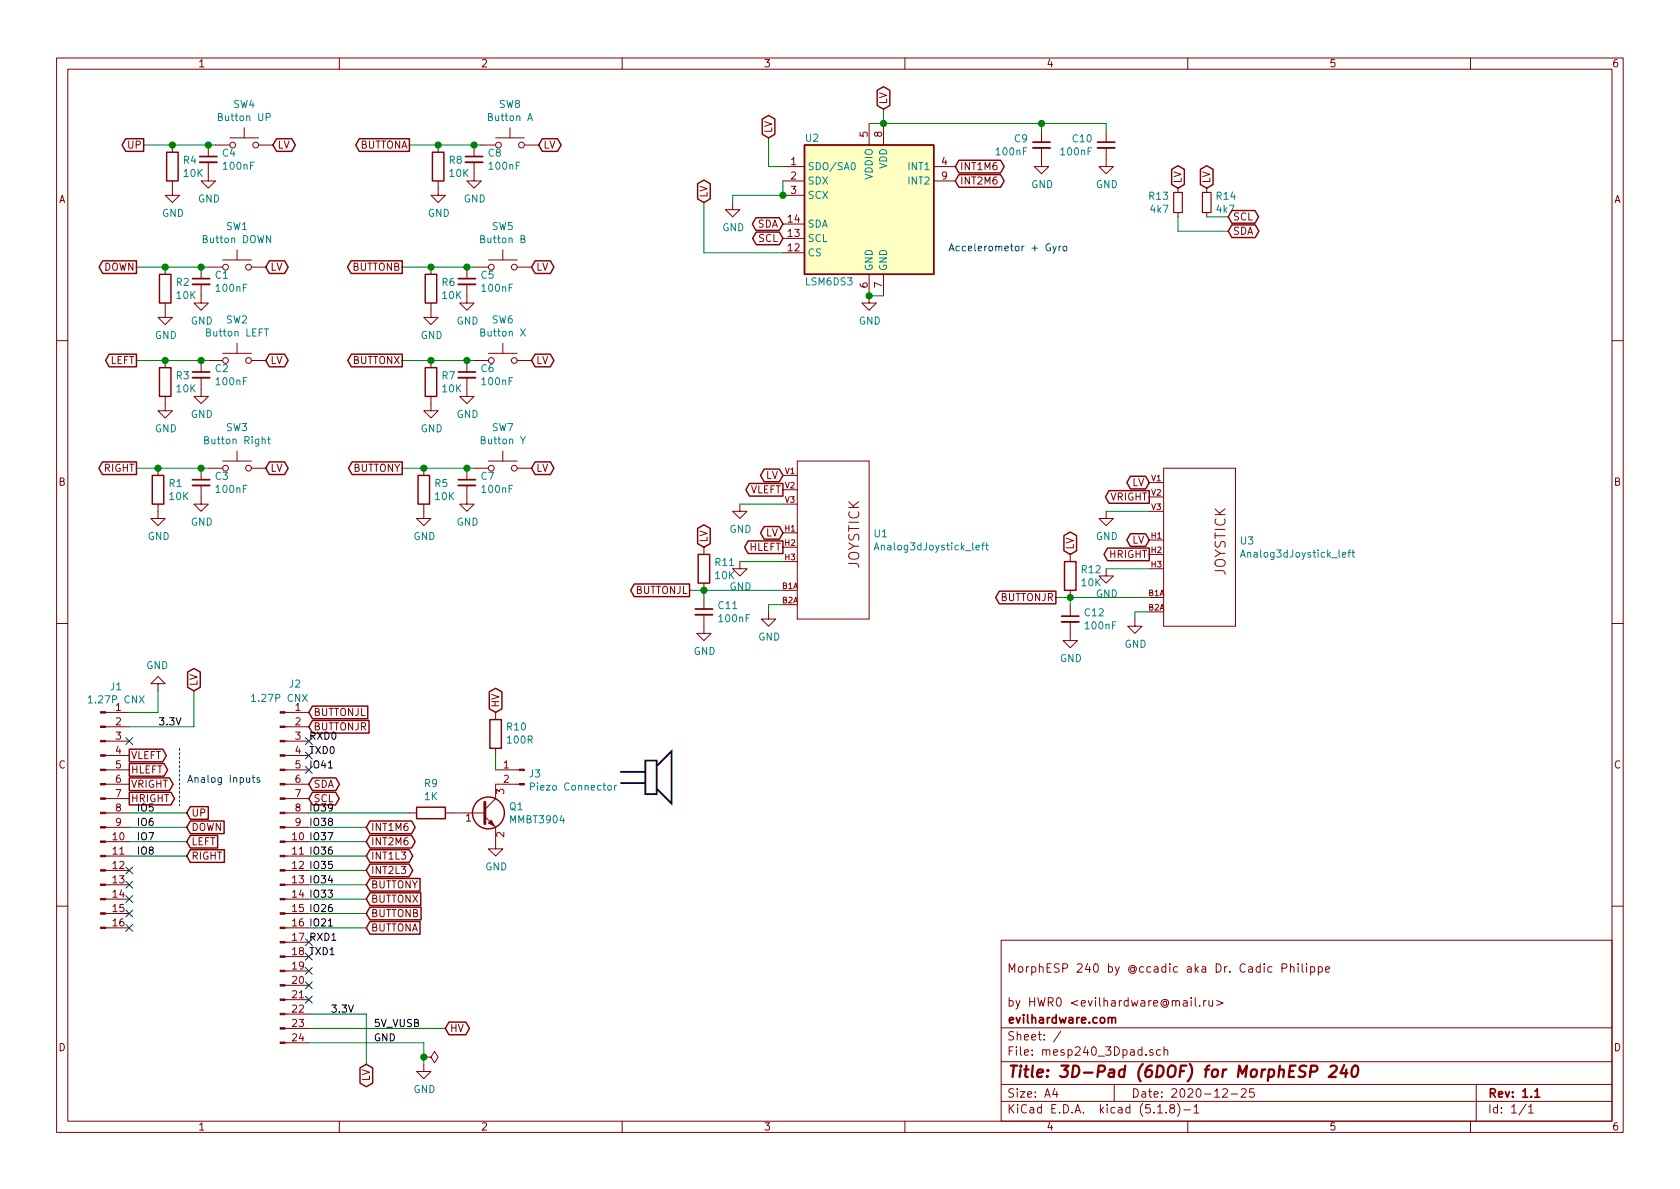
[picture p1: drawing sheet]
EESchema Schematic File Version 4
EELAYER 30 0
EELAYER END
$Descr A4 11693 8268
encoding utf-8
Sheet 1 1
Title "3D-Pad (6DOF) for MorphESP 240"
Date "2020-12-25"
Rev "1.1"
Comp "evilhardware.com"
Comment1 "by HWR0 <evilhardware@mail.ru>"
Comment2 ""
Comment3 "MorphESP 240 by @ccadic aka Dr. Cadic Philippe"
Comment4 ""
$EndDescr
$Comp
L Connector:Conn_01x16_Male J1
U 1 1
P 700 5650
F 0 "J1" H 808 6531 50  0000 C CNN
F 1 "1.27P CNX" H 808 6440 50  0000 C CNN
F 2 "Connector_PinSocket_1.27mm:PinSocket_1x16_P1.27mm_Vertical" H 700 5650 50  0001 C CNN
F 3 "~" H 700 5650 50  0001 C CNN
F 4 "" H 700 5650 50  0001 C CNN "LCSC"
	1    700  5650
	1    0    0    -1  
$EndComp
$Comp
L Connector:Conn_01x24_Male J2
U 1 1
P 1950 6050
F 0 "J2" H 2100 7350 50  0000 R CNN
F 1 "1.27P CNX" H 2150 7250 50  0000 R CNN
F 2 "Connector_PinSocket_1.27mm:PinSocket_1x24_P1.27mm_Vertical" H 1950 6050 50  0001 C CNN
F 3 "~" H 1950 6050 50  0001 C CNN
F 4 "" H 1950 6050 50  0001 C CNN "LCSC"
	1    1950 6050
	1    0    0    -1  
$EndComp
Wire Wire Line
	900  4950 1100 4950
Wire Wire Line
	900  5050 1350 5050
Wire Wire Line
	1100 4950 1100 4800
Wire Wire Line
	1350 5050 1350 4800
$Comp
L power:GND #PWR01
U 1 1
P 1100 4800
F 0 "#PWR01" H 1100 4550 50  0001 C CNN
F 1 "GND" H 1105 4627 50  0000 C CNN
F 2 "" H 1100 4800 50  0001 C CNN
F 3 "" H 1100 4800 50  0001 C CNN
	1    1100 4800
	-1   0    0    1   
$EndComp
Text GLabel 1350 4800 1    50   BiDi ~ 0
LV
Wire Wire Line
	2950 7250 2950 7350
Wire Wire Line
	2950 7250 2150 7250
Wire Wire Line
	2550 7050 2550 7400
Wire Wire Line
	2550 7050 2150 7050
Text GLabel 2550 7400 3    50   BiDi ~ 0
LV
$Comp
L power:GND #PWR010
U 1 1
P 2950 7400
F 0 "#PWR010" H 2950 7150 50  0001 C CNN
F 1 "GND" H 2955 7227 50  0000 C CNN
F 2 "" H 2950 7400 50  0001 C CNN
F 3 "" H 2950 7400 50  0001 C CNN
	1    2950 7400
	1    0    0    -1  
$EndComp
Wire Wire Line
	2800 2500 3000 2500
Wire Wire Line
	2800 3250 2950 3250
$Comp
L Switch:SW_Push SW6
U 1 1
P 3500 2500
F 0 "SW6" H 3500 2785 50  0000 C CNN
F 1 "Button X" H 3500 2694 50  0000 C CNN
F 2 "Button_Switch_THT:SW_PUSH-12mm" H 3500 2700 50  0001 C CNN
F 3 "~" H 3500 2700 50  0001 C CNN
F 4 "C620359" H 3500 2500 50  0001 C CNN "LCSC"
	1    3500 2500
	1    0    0    -1  
$EndComp
$Comp
L Switch:SW_Push SW7
U 1 1
P 3500 3250
F 0 "SW7" H 3500 3535 50  0000 C CNN
F 1 "Button Y" H 3500 3444 50  0000 C CNN
F 2 "Button_Switch_THT:SW_PUSH-12mm" H 3500 3450 50  0001 C CNN
F 3 "~" H 3500 3450 50  0001 C CNN
F 4 "C620359" H 3500 3250 50  0001 C CNN "LCSC"
	1    3500 3250
	1    0    0    -1  
$EndComp
Text GLabel 2800 2500 0    50   Output ~ 0
BUTTONX
Text GLabel 2800 3250 0    50   Output ~ 0
BUTTONY
$Comp
L Device:C_Small C6
U 1 1
P 3250 2600
F 0 "C6" H 3342 2646 50  0000 L CNN
F 1 "100nF" H 3342 2555 50  0000 L CNN
F 2 "Capacitor_SMD:C_0805_2012Metric_Pad1.18x1.45mm_HandSolder" H 3250 2600 50  0001 C CNN
F 3 "~" H 3250 2600 50  0001 C CNN
F 4 "C49678" H 3250 2600 50  0001 C CNN "LCSC"
	1    3250 2600
	1    0    0    -1  
$EndComp
Connection ~ 3250 2500
Wire Wire Line
	3250 2500 3300 2500
$Comp
L Device:C_Small C7
U 1 1
P 3250 3350
F 0 "C7" H 3342 3396 50  0000 L CNN
F 1 "100nF" H 3342 3305 50  0000 L CNN
F 2 "Capacitor_SMD:C_0805_2012Metric_Pad1.18x1.45mm_HandSolder" H 3250 3350 50  0001 C CNN
F 3 "~" H 3250 3350 50  0001 C CNN
F 4 "C49678" H 3250 3350 50  0001 C CNN "LCSC"
	1    3250 3350
	1    0    0    -1  
$EndComp
Connection ~ 3250 3250
Wire Wire Line
	3250 3250 3300 3250
$Comp
L power:GND #PWR016
U 1 1
P 3250 2700
F 0 "#PWR016" H 3250 2450 50  0001 C CNN
F 1 "GND" H 3255 2527 50  0000 C CNN
F 2 "" H 3250 2700 50  0001 C CNN
F 3 "" H 3250 2700 50  0001 C CNN
	1    3250 2700
	1    0    0    -1  
$EndComp
$Comp
L power:GND #PWR017
U 1 1
P 3250 3450
F 0 "#PWR017" H 3250 3200 50  0001 C CNN
F 1 "GND" H 3255 3277 50  0000 C CNN
F 2 "" H 3250 3450 50  0001 C CNN
F 3 "" H 3250 3450 50  0001 C CNN
	1    3250 3450
	1    0    0    -1  
$EndComp
$Comp
L Device:R R7
U 1 1
P 3000 2650
F 0 "R7" H 3070 2696 50  0000 L CNN
F 1 "10K" H 3070 2605 50  0000 L CNN
F 2 "Resistor_SMD:R_0805_2012Metric_Pad1.20x1.40mm_HandSolder" V 2930 2650 50  0001 C CNN
F 3 "~" H 3000 2650 50  0001 C CNN
F 4 "C17414" H 3000 2650 50  0001 C CNN "LCSC"
	1    3000 2650
	1    0    0    -1  
$EndComp
$Comp
L Device:R R5
U 1 1
P 2950 3400
F 0 "R5" H 3020 3446 50  0000 L CNN
F 1 "10K" H 3020 3355 50  0000 L CNN
F 2 "Resistor_SMD:R_0805_2012Metric_Pad1.20x1.40mm_HandSolder" V 2880 3400 50  0001 C CNN
F 3 "~" H 2950 3400 50  0001 C CNN
F 4 "C17414" H 2950 3400 50  0001 C CNN "LCSC"
	1    2950 3400
	1    0    0    -1  
$EndComp
Text GLabel 3700 2500 2    50   BiDi ~ 0
LV
Text GLabel 3700 3250 2    50   BiDi ~ 0
LV
$Comp
L power:GND #PWR011
U 1 1
P 2950 3550
F 0 "#PWR011" H 2950 3300 50  0001 C CNN
F 1 "GND" H 2955 3377 50  0000 C CNN
F 2 "" H 2950 3550 50  0001 C CNN
F 3 "" H 2950 3550 50  0001 C CNN
	1    2950 3550
	1    0    0    -1  
$EndComp
$Comp
L power:GND #PWR013
U 1 1
P 3000 2800
F 0 "#PWR013" H 3000 2550 50  0001 C CNN
F 1 "GND" H 3005 2627 50  0000 C CNN
F 2 "" H 3000 2800 50  0001 C CNN
F 3 "" H 3000 2800 50  0001 C CNN
	1    3000 2800
	1    0    0    -1  
$EndComp
Text Label 2150 5150 0    50   ~ 0
RXD0
Text Label 2150 5250 0    50   ~ 0
TXD0
Text Label 2150 5350 0    50   ~ 0
IO41
Text Label 2150 5650 0    50   ~ 0
IO39
Text Label 2150 5750 0    50   ~ 0
IO38
Text Label 2150 5850 0    50   ~ 0
IO37
Text Label 2150 5950 0    50   ~ 0
IO36
Text Label 2150 6050 0    50   ~ 0
IO35
Text Label 2150 6150 0    50   ~ 0
IO34
Text Label 2150 6250 0    50   ~ 0
IO33
Text Label 2150 6350 0    50   ~ 0
IO26
Text Label 2150 6450 0    50   ~ 0
IO21
Text Label 2150 6550 0    50   ~ 0
RXD1
Text Label 2150 6650 0    50   ~ 0
TXD1
Text Label 2300 7050 0    50   ~ 0
3.3V
Text Label 2600 7250 0    50   ~ 0
GND
Text Label 1100 5050 0    50   ~ 0
3.3V
Connection ~ 3000 2500
Wire Wire Line
	3000 2500 3250 2500
Connection ~ 2950 3250
Wire Wire Line
	2950 3250 3250 3250
Wire Wire Line
	2800 1850 3000 1850
$Comp
L Switch:SW_Push SW5
U 1 1
P 3500 1850
F 0 "SW5" H 3500 2135 50  0000 C CNN
F 1 "Button B" H 3500 2044 50  0000 C CNN
F 2 "Button_Switch_THT:SW_PUSH-12mm" H 3500 2050 50  0001 C CNN
F 3 "~" H 3500 2050 50  0001 C CNN
F 4 "C620359" H 3500 1850 50  0001 C CNN "LCSC"
	1    3500 1850
	1    0    0    -1  
$EndComp
Text GLabel 2800 1850 0    50   Output ~ 0
BUTTONB
$Comp
L Device:C_Small C5
U 1 1
P 3250 1950
F 0 "C5" H 3342 1996 50  0000 L CNN
F 1 "100nF" H 3342 1905 50  0000 L CNN
F 2 "Capacitor_SMD:C_0805_2012Metric_Pad1.18x1.45mm_HandSolder" H 3250 1950 50  0001 C CNN
F 3 "~" H 3250 1950 50  0001 C CNN
F 4 "C49678" H 3250 1950 50  0001 C CNN "LCSC"
	1    3250 1950
	1    0    0    -1  
$EndComp
Connection ~ 3250 1850
Wire Wire Line
	3250 1850 3300 1850
$Comp
L power:GND #PWR015
U 1 1
P 3250 2050
F 0 "#PWR015" H 3250 1800 50  0001 C CNN
F 1 "GND" H 3255 1877 50  0000 C CNN
F 2 "" H 3250 2050 50  0001 C CNN
F 3 "" H 3250 2050 50  0001 C CNN
	1    3250 2050
	1    0    0    -1  
$EndComp
$Comp
L Device:R R6
U 1 1
P 3000 2000
F 0 "R6" H 3070 2046 50  0000 L CNN
F 1 "10K" H 3070 1955 50  0000 L CNN
F 2 "Resistor_SMD:R_0805_2012Metric_Pad1.20x1.40mm_HandSolder" V 2930 2000 50  0001 C CNN
F 3 "~" H 3000 2000 50  0001 C CNN
F 4 "C17414" H 3000 2000 50  0001 C CNN "LCSC"
	1    3000 2000
	1    0    0    -1  
$EndComp
Text GLabel 3700 1850 2    50   BiDi ~ 0
LV
$Comp
L power:GND #PWR012
U 1 1
P 3000 2150
F 0 "#PWR012" H 3000 1900 50  0001 C CNN
F 1 "GND" H 3005 1977 50  0000 C CNN
F 2 "" H 3000 2150 50  0001 C CNN
F 3 "" H 3000 2150 50  0001 C CNN
	1    3000 2150
	1    0    0    -1  
$EndComp
Connection ~ 3000 1850
Wire Wire Line
	3000 1850 3250 1850
Wire Wire Line
	2850 1000 3050 1000
$Comp
L Switch:SW_Push SW8
U 1 1
P 3550 1000
F 0 "SW8" H 3550 1285 50  0000 C CNN
F 1 "Button A" H 3550 1194 50  0000 C CNN
F 2 "Button_Switch_THT:SW_PUSH-12mm" H 3550 1200 50  0001 C CNN
F 3 "~" H 3550 1200 50  0001 C CNN
F 4 "C620359" H 3550 1000 50  0001 C CNN "LCSC"
	1    3550 1000
	1    0    0    -1  
$EndComp
Text GLabel 2850 1000 0    50   Output ~ 0
BUTTONA
$Comp
L Device:C_Small C8
U 1 1
P 3300 1100
F 0 "C8" H 3392 1146 50  0000 L CNN
F 1 "100nF" H 3392 1055 50  0000 L CNN
F 2 "Capacitor_SMD:C_0805_2012Metric_Pad1.18x1.45mm_HandSolder" H 3300 1100 50  0001 C CNN
F 3 "~" H 3300 1100 50  0001 C CNN
F 4 "C49678" H 3300 1100 50  0001 C CNN "LCSC"
	1    3300 1100
	1    0    0    -1  
$EndComp
Connection ~ 3300 1000
Wire Wire Line
	3300 1000 3350 1000
$Comp
L power:GND #PWR018
U 1 1
P 3300 1200
F 0 "#PWR018" H 3300 950 50  0001 C CNN
F 1 "GND" H 3305 1027 50  0000 C CNN
F 2 "" H 3300 1200 50  0001 C CNN
F 3 "" H 3300 1200 50  0001 C CNN
	1    3300 1200
	1    0    0    -1  
$EndComp
$Comp
L Device:R R8
U 1 1
P 3050 1150
F 0 "R8" H 3120 1196 50  0000 L CNN
F 1 "10K" H 3120 1105 50  0000 L CNN
F 2 "Resistor_SMD:R_0805_2012Metric_Pad1.20x1.40mm_HandSolder" V 2980 1150 50  0001 C CNN
F 3 "~" H 3050 1150 50  0001 C CNN
F 4 "C17414" H 3050 1150 50  0001 C CNN "LCSC"
	1    3050 1150
	1    0    0    -1  
$EndComp
Text GLabel 3750 1000 2    50   BiDi ~ 0
LV
$Comp
L power:GND #PWR014
U 1 1
P 3050 1300
F 0 "#PWR014" H 3050 1050 50  0001 C CNN
F 1 "GND" H 3055 1127 50  0000 C CNN
F 2 "" H 3050 1300 50  0001 C CNN
F 3 "" H 3050 1300 50  0001 C CNN
	1    3050 1300
	1    0    0    -1  
$EndComp
Connection ~ 3050 1000
Wire Wire Line
	3050 1000 3300 1000
Wire Wire Line
	950  2500 1150 2500
Wire Wire Line
	950  3250 1100 3250
$Comp
L Switch:SW_Push SW2
U 1 1
P 1650 2500
F 0 "SW2" H 1650 2785 50  0000 C CNN
F 1 "Button LEFT" H 1650 2694 50  0000 C CNN
F 2 "Button_Switch_THT:SW_PUSH-12mm" H 1650 2700 50  0001 C CNN
F 3 "~" H 1650 2700 50  0001 C CNN
F 4 "C620359" H 1650 2500 50  0001 C CNN "LCSC"
	1    1650 2500
	1    0    0    -1  
$EndComp
$Comp
L Switch:SW_Push SW3
U 1 1
P 1650 3250
F 0 "SW3" H 1650 3535 50  0000 C CNN
F 1 "Button Right" H 1650 3444 50  0000 C CNN
F 2 "Button_Switch_THT:SW_PUSH-12mm" H 1650 3450 50  0001 C CNN
F 3 "~" H 1650 3450 50  0001 C CNN
F 4 "C620359" H 1650 3250 50  0001 C CNN "LCSC"
	1    1650 3250
	1    0    0    -1  
$EndComp
Text GLabel 950  2500 0    50   Output ~ 0
LEFT
Text GLabel 950  3250 0    50   Output ~ 0
RIGHT
$Comp
L Device:C_Small C2
U 1 1
P 1400 2600
F 0 "C2" H 1492 2646 50  0000 L CNN
F 1 "100nF" H 1492 2555 50  0000 L CNN
F 2 "Capacitor_SMD:C_0805_2012Metric_Pad1.18x1.45mm_HandSolder" H 1400 2600 50  0001 C CNN
F 3 "~" H 1400 2600 50  0001 C CNN
F 4 "C49678" H 1400 2600 50  0001 C CNN "LCSC"
	1    1400 2600
	1    0    0    -1  
$EndComp
Connection ~ 1400 2500
Wire Wire Line
	1400 2500 1450 2500
$Comp
L Device:C_Small C3
U 1 1
P 1400 3350
F 0 "C3" H 1492 3396 50  0000 L CNN
F 1 "100nF" H 1492 3305 50  0000 L CNN
F 2 "Capacitor_SMD:C_0805_2012Metric_Pad1.18x1.45mm_HandSolder" H 1400 3350 50  0001 C CNN
F 3 "~" H 1400 3350 50  0001 C CNN
F 4 "C49678" H 1400 3350 50  0001 C CNN "LCSC"
	1    1400 3350
	1    0    0    -1  
$EndComp
Connection ~ 1400 3250
Wire Wire Line
	1400 3250 1450 3250
$Comp
L power:GND #PWR07
U 1 1
P 1400 2700
F 0 "#PWR07" H 1400 2450 50  0001 C CNN
F 1 "GND" H 1405 2527 50  0000 C CNN
F 2 "" H 1400 2700 50  0001 C CNN
F 3 "" H 1400 2700 50  0001 C CNN
	1    1400 2700
	1    0    0    -1  
$EndComp
$Comp
L power:GND #PWR08
U 1 1
P 1400 3450
F 0 "#PWR08" H 1400 3200 50  0001 C CNN
F 1 "GND" H 1405 3277 50  0000 C CNN
F 2 "" H 1400 3450 50  0001 C CNN
F 3 "" H 1400 3450 50  0001 C CNN
	1    1400 3450
	1    0    0    -1  
$EndComp
$Comp
L Device:R R3
U 1 1
P 1150 2650
F 0 "R3" H 1220 2696 50  0000 L CNN
F 1 "10K" H 1220 2605 50  0000 L CNN
F 2 "Resistor_SMD:R_0805_2012Metric_Pad1.20x1.40mm_HandSolder" V 1080 2650 50  0001 C CNN
F 3 "~" H 1150 2650 50  0001 C CNN
F 4 "C17414" H 1150 2650 50  0001 C CNN "LCSC"
	1    1150 2650
	1    0    0    -1  
$EndComp
$Comp
L Device:R R1
U 1 1
P 1100 3400
F 0 "R1" H 1170 3446 50  0000 L CNN
F 1 "10K" H 1170 3355 50  0000 L CNN
F 2 "Resistor_SMD:R_0805_2012Metric_Pad1.20x1.40mm_HandSolder" V 1030 3400 50  0001 C CNN
F 3 "~" H 1100 3400 50  0001 C CNN
F 4 "C17414" H 1100 3400 50  0001 C CNN "LCSC"
	1    1100 3400
	1    0    0    -1  
$EndComp
Text GLabel 1850 2500 2    50   BiDi ~ 0
LV
Text GLabel 1850 3250 2    50   BiDi ~ 0
LV
$Comp
L power:GND #PWR02
U 1 1
P 1100 3550
F 0 "#PWR02" H 1100 3300 50  0001 C CNN
F 1 "GND" H 1105 3377 50  0000 C CNN
F 2 "" H 1100 3550 50  0001 C CNN
F 3 "" H 1100 3550 50  0001 C CNN
	1    1100 3550
	1    0    0    -1  
$EndComp
$Comp
L power:GND #PWR04
U 1 1
P 1150 2800
F 0 "#PWR04" H 1150 2550 50  0001 C CNN
F 1 "GND" H 1155 2627 50  0000 C CNN
F 2 "" H 1150 2800 50  0001 C CNN
F 3 "" H 1150 2800 50  0001 C CNN
	1    1150 2800
	1    0    0    -1  
$EndComp
Connection ~ 1150 2500
Wire Wire Line
	1150 2500 1400 2500
Connection ~ 1100 3250
Wire Wire Line
	1100 3250 1400 3250
Wire Wire Line
	950  1850 1150 1850
$Comp
L Switch:SW_Push SW1
U 1 1
P 1650 1850
F 0 "SW1" H 1650 2135 50  0000 C CNN
F 1 "Button DOWN" H 1650 2044 50  0000 C CNN
F 2 "Button_Switch_THT:SW_PUSH-12mm" H 1650 2050 50  0001 C CNN
F 3 "~" H 1650 2050 50  0001 C CNN
F 4 "C620359" H 1650 1850 50  0001 C CNN "LCSC"
	1    1650 1850
	1    0    0    -1  
$EndComp
Text GLabel 950  1850 0    50   Output ~ 0
DOWN
$Comp
L Device:C_Small C1
U 1 1
P 1400 1950
F 0 "C1" H 1492 1996 50  0000 L CNN
F 1 "100nF" H 1492 1905 50  0000 L CNN
F 2 "Capacitor_SMD:C_0805_2012Metric_Pad1.18x1.45mm_HandSolder" H 1400 1950 50  0001 C CNN
F 3 "~" H 1400 1950 50  0001 C CNN
F 4 "C49678" H 1400 1950 50  0001 C CNN "LCSC"
	1    1400 1950
	1    0    0    -1  
$EndComp
Connection ~ 1400 1850
Wire Wire Line
	1400 1850 1450 1850
$Comp
L power:GND #PWR06
U 1 1
P 1400 2050
F 0 "#PWR06" H 1400 1800 50  0001 C CNN
F 1 "GND" H 1405 1877 50  0000 C CNN
F 2 "" H 1400 2050 50  0001 C CNN
F 3 "" H 1400 2050 50  0001 C CNN
	1    1400 2050
	1    0    0    -1  
$EndComp
$Comp
L Device:R R2
U 1 1
P 1150 2000
F 0 "R2" H 1220 2046 50  0000 L CNN
F 1 "10K" H 1220 1955 50  0000 L CNN
F 2 "Resistor_SMD:R_0805_2012Metric_Pad1.20x1.40mm_HandSolder" V 1080 2000 50  0001 C CNN
F 3 "~" H 1150 2000 50  0001 C CNN
F 4 "C17414" H 1150 2000 50  0001 C CNN "LCSC"
	1    1150 2000
	1    0    0    -1  
$EndComp
Text GLabel 1850 1850 2    50   BiDi ~ 0
LV
$Comp
L power:GND #PWR03
U 1 1
P 1150 2150
F 0 "#PWR03" H 1150 1900 50  0001 C CNN
F 1 "GND" H 1155 1977 50  0000 C CNN
F 2 "" H 1150 2150 50  0001 C CNN
F 3 "" H 1150 2150 50  0001 C CNN
	1    1150 2150
	1    0    0    -1  
$EndComp
Connection ~ 1150 1850
Wire Wire Line
	1150 1850 1400 1850
Wire Wire Line
	1000 1000 1200 1000
$Comp
L Switch:SW_Push SW4
U 1 1
P 1700 1000
F 0 "SW4" H 1700 1285 50  0000 C CNN
F 1 "Button UP" H 1700 1194 50  0000 C CNN
F 2 "Button_Switch_THT:SW_PUSH-12mm" H 1700 1200 50  0001 C CNN
F 3 "~" H 1700 1200 50  0001 C CNN
F 4 "C620359" H 1700 1000 50  0001 C CNN "LCSC"
	1    1700 1000
	1    0    0    -1  
$EndComp
Text GLabel 1000 1000 0    50   Output ~ 0
UP
$Comp
L Device:C_Small C4
U 1 1
P 1450 1100
F 0 "C4" H 1542 1146 50  0000 L CNN
F 1 "100nF" H 1542 1055 50  0000 L CNN
F 2 "Capacitor_SMD:C_0805_2012Metric_Pad1.18x1.45mm_HandSolder" H 1450 1100 50  0001 C CNN
F 3 "~" H 1450 1100 50  0001 C CNN
F 4 "C49678" H 1450 1100 50  0001 C CNN "LCSC"
	1    1450 1100
	1    0    0    -1  
$EndComp
Connection ~ 1450 1000
Wire Wire Line
	1450 1000 1500 1000
$Comp
L power:GND #PWR09
U 1 1
P 1450 1200
F 0 "#PWR09" H 1450 950 50  0001 C CNN
F 1 "GND" H 1455 1027 50  0000 C CNN
F 2 "" H 1450 1200 50  0001 C CNN
F 3 "" H 1450 1200 50  0001 C CNN
	1    1450 1200
	1    0    0    -1  
$EndComp
$Comp
L Device:R R4
U 1 1
P 1200 1150
F 0 "R4" H 1270 1196 50  0000 L CNN
F 1 "10K" H 1270 1105 50  0000 L CNN
F 2 "Resistor_SMD:R_0805_2012Metric_Pad1.20x1.40mm_HandSolder" V 1130 1150 50  0001 C CNN
F 3 "~" H 1200 1150 50  0001 C CNN
F 4 "C17414" H 1200 1150 50  0001 C CNN "LCSC"
	1    1200 1150
	1    0    0    -1  
$EndComp
Text GLabel 1900 1000 2    50   BiDi ~ 0
LV
$Comp
L power:GND #PWR05
U 1 1
P 1200 1300
F 0 "#PWR05" H 1200 1050 50  0001 C CNN
F 1 "GND" H 1205 1127 50  0000 C CNN
F 2 "" H 1200 1300 50  0001 C CNN
F 3 "" H 1200 1300 50  0001 C CNN
	1    1200 1300
	1    0    0    -1  
$EndComp
Connection ~ 1200 1000
Wire Wire Line
	1200 1000 1450 1000
Wire Wire Line
	2150 6450 2550 6450
Wire Wire Line
	2150 6350 2550 6350
Wire Wire Line
	2150 6250 2550 6250
Wire Wire Line
	2150 6150 2550 6150
Wire Wire Line
	2150 6050 2550 6050
Wire Wire Line
	2150 5950 2550 5950
Wire Wire Line
	2150 5850 2550 5850
Wire Wire Line
	2150 5750 2550 5750
Text GLabel 2550 6450 2    50   Input ~ 0
BUTTONA
Text GLabel 2550 6350 2    50   Input ~ 0
BUTTONB
Text GLabel 2550 6250 2    50   Input ~ 0
BUTTONX
Text GLabel 2550 6150 2    50   Input ~ 0
BUTTONY
Text GLabel 1300 5650 2    50   Input ~ 0
UP
Text GLabel 1300 5750 2    50   Input ~ 0
DOWN
Text GLabel 1300 5950 2    50   Input ~ 0
RIGHT
$Comp
L Transistor_BJT:MMBT3904 Q1
U 1 1
P 3350 5650
F 0 "Q1" H 3541 5696 50  0000 L CNN
F 1 "MMBT3904" H 3541 5605 50  0000 L CNN
F 2 "Package_TO_SOT_SMD:SOT-23" H 3550 5575 50  0001 L CIN
F 3 "https://www.onsemi.com/pub/Collateral/2N3903-D.PDF" H 3350 5650 50  0001 L CNN
F 4 "C20526" H 3350 5650 50  0001 C CNN "LCSC"
	1    3350 5650
	1    0    0    -1  
$EndComp
$Comp
L Device:R R9
U 1 1
P 3000 5650
F 0 "R9" V 2793 5650 50  0000 C CNN
F 1 "1K" V 2884 5650 50  0000 C CNN
F 2 "Resistor_SMD:R_0805_2012Metric_Pad1.20x1.40mm_HandSolder" V 2930 5650 50  0001 C CNN
F 3 "~" H 3000 5650 50  0001 C CNN
F 4 "C17513" H 3000 5650 50  0001 C CNN "LCSC"
	1    3000 5650
	0    1    1    0   
$EndComp
$Comp
L power:GND #PWR019
U 1 1
P 3450 5850
F 0 "#PWR019" H 3450 5600 50  0001 C CNN
F 1 "GND" H 3455 5677 50  0000 C CNN
F 2 "" H 3450 5850 50  0001 C CNN
F 3 "" H 3450 5850 50  0001 C CNN
	1    3450 5850
	1    0    0    -1  
$EndComp
$Comp
L Connector:Conn_01x02_Male J3
U 1 1
P 3650 5350
F 0 "J3" H 3622 5324 50  0000 R CNN
F 1 "Piezo Connector" H 3622 5233 50  0000 R CNN
F 2 "Connector_PinHeader_2.54mm:PinHeader_1x02_P2.54mm_Vertical" H 3650 5350 50  0001 C CNN
F 3 "~" H 3650 5350 50  0001 C CNN
	1    3650 5350
	-1   0    0    -1  
$EndComp
Wire Wire Line
	2150 7150 3100 7150
Text Label 2600 7150 0    50   ~ 0
5V_VUSB
Text GLabel 3100 7150 2    50   BiDi ~ 0
HV
Text GLabel 3450 4950 1    50   BiDi ~ 0
HV
Wire Wire Line
	3450 5350 3450 5250
$Comp
L Device:R R10
U 1 1
P 3450 5100
F 0 "R10" H 3380 5054 50  0000 R CNN
F 1 "100R" H 3380 5145 50  0000 R CNN
F 2 "Resistor_SMD:R_0805_2012Metric_Pad1.20x1.40mm_HandSolder" V 3380 5100 50  0001 C CNN
F 3 "~" H 3450 5100 50  0001 C CNN
F 4 "C17408" H 3450 5100 50  0001 C CNN "LCSC"
	1    3450 5100
	-1   0    0    1   
$EndComp
Wire Wire Line
	900  5950 1300 5950
Wire Wire Line
	900  5850 1300 5850
Wire Wire Line
	900  5750 1300 5750
Wire Wire Line
	900  5650 1300 5650
Text GLabel 1300 5850 2    50   Input ~ 0
LEFT
Text Label 950  5650 0    50   ~ 0
IO5
Text Label 950  5750 0    50   ~ 0
IO6
Text Label 950  5850 0    50   ~ 0
IO7
Text Label 950  5950 0    50   ~ 0
IO8
NoConn ~ 2150 5350
NoConn ~ 2150 5250
NoConn ~ 2150 5150
NoConn ~ 2150 6550
NoConn ~ 2150 6650
NoConn ~ 2150 6750
NoConn ~ 2150 6850
NoConn ~ 2150 6950
NoConn ~ 900  6450
NoConn ~ 900  6350
NoConn ~ 900  6250
NoConn ~ 900  6150
NoConn ~ 900  6050
$Comp
L power:PWR_FLAG #FLG0101
U 1 1
P 2950 7350
F 0 "#FLG0101" H 2950 7425 50  0001 C CNN
F 1 "PWR_FLAG" V 2950 7478 50  0001 L CNN
F 2 "" H 2950 7350 50  0001 C CNN
F 3 "~" H 2950 7350 50  0001 C CNN
	1    2950 7350
	0    1    1    0   
$EndComp
Connection ~ 2950 7350
Wire Wire Line
	2950 7350 2950 7400
Wire Wire Line
	2150 5650 2850 5650
$Comp
L Sensor_Motion:LSM6DS3 U2
U 1 1
P 6050 1450
F 0 "U2" H 5600 1950 50  0000 L CNN
F 1 "LSM6DS3" H 5600 950 50  0000 L CNN
F 2 "Package_LGA:LGA-14_3x2.5mm_P0.5mm_LayoutBorder3x4y" H 5650 750 50  0001 L CNN
F 3 "www.st.com/resource/en/datasheet/lsm6ds3.pdf" H 6150 800 50  0001 C CNN
F 4 "C95230" H 6050 1450 50  0001 C CNN "LCSC"
	1    6050 1450
	1    0    0    -1  
$EndComp
$Comp
L power:GND #PWR024
U 1 1
P 6050 2050
F 0 "#PWR024" H 6050 1800 50  0001 C CNN
F 1 "GND" H 6055 1877 50  0000 C CNN
F 2 "" H 6050 2050 50  0001 C CNN
F 3 "" H 6050 2050 50  0001 C CNN
	1    6050 2050
	1    0    0    -1  
$EndComp
Wire Wire Line
	6150 2050 6050 2050
Connection ~ 6050 2050
Wire Wire Line
	5450 1150 5350 1150
Wire Wire Line
	5350 1150 5350 950 
Text GLabel 5350 950  1    50   BiDi ~ 0
LV
Wire Wire Line
	6050 850  6150 850 
Wire Wire Line
	6150 850  6150 750 
Connection ~ 6150 850 
Text GLabel 6150 750  1    50   BiDi ~ 0
LV
Wire Wire Line
	5450 1750 4900 1750
Wire Wire Line
	4900 1750 4900 1400
Text GLabel 4900 1400 1    50   BiDi ~ 0
LV
Text GLabel 5450 1550 0    50   BiDi ~ 0
SDA
Text GLabel 5450 1650 0    50   BiDi ~ 0
SCL
Text GLabel 8550 1600 2    50   BiDi ~ 0
SDA
Text GLabel 8550 1500 2    50   BiDi ~ 0
SCL
Wire Wire Line
	8550 1600 8200 1600
Wire Wire Line
	8200 1600 8200 1500
Wire Wire Line
	8550 1500 8400 1500
$Comp
L Device:R_Small R13
U 1 1
P 8200 1400
F 0 "R13" H 8141 1446 50  0000 R CNN
F 1 "4k7" H 8141 1355 50  0000 R CNN
F 2 "Resistor_SMD:R_0805_2012Metric_Pad1.20x1.40mm_HandSolder" H 8200 1400 50  0001 C CNN
F 3 "~" H 8200 1400 50  0001 C CNN
F 4 "C17675" H 8200 1400 50  0001 C CNN "LCSC"
	1    8200 1400
	1    0    0    -1  
$EndComp
$Comp
L Device:R_Small R14
U 1 1
P 8400 1400
F 0 "R14" H 8459 1446 50  0000 L CNN
F 1 "4k7" H 8459 1355 50  0000 L CNN
F 2 "Resistor_SMD:R_0805_2012Metric_Pad1.20x1.40mm_HandSolder" H 8400 1400 50  0001 C CNN
F 3 "~" H 8400 1400 50  0001 C CNN
F 4 "C17675" H 8400 1400 50  0001 C CNN "LCSC"
	1    8400 1400
	1    0    0    -1  
$EndComp
Text GLabel 8200 1300 1    50   BiDi ~ 0
LV
Text GLabel 8400 1300 1    50   BiDi ~ 0
LV
Text GLabel 2150 5450 2    50   BiDi ~ 0
SDA
Text GLabel 2150 5550 2    50   BiDi ~ 0
SCL
Text GLabel 6650 1150 2    50   BiDi ~ 0
INT1M6
Text GLabel 6650 1250 2    50   BiDi ~ 0
INT2M6
Text GLabel 2550 5750 2    50   BiDi ~ 0
INT1M6
Text GLabel 2550 5850 2    50   BiDi ~ 0
INT2M6
Text GLabel 2550 5950 2    50   BiDi ~ 0
INT1L3
Text GLabel 2550 6050 2    50   BiDi ~ 0
INT2L3
Wire Wire Line
	6150 850  7250 850 
Wire Wire Line
	7250 850  7250 900 
$Comp
L Device:C_Small C9
U 1 1
P 7250 1000
F 0 "C9" H 7159 1046 50  0000 R CNN
F 1 "100nF" H 7159 955 50  0000 R CNN
F 2 "Capacitor_SMD:C_0805_2012Metric_Pad1.18x1.45mm_HandSolder" H 7250 1000 50  0001 C CNN
F 3 "~" H 7250 1000 50  0001 C CNN
F 4 "C49678" H 7250 1000 50  0001 C CNN "LCSC"
	1    7250 1000
	1    0    0    -1  
$EndComp
$Comp
L power:GND #PWR025
U 1 1
P 7250 1100
F 0 "#PWR025" H 7250 850 50  0001 C CNN
F 1 "GND" H 7255 927 50  0000 C CNN
F 2 "" H 7250 1100 50  0001 C CNN
F 3 "" H 7250 1100 50  0001 C CNN
	1    7250 1100
	1    0    0    -1  
$EndComp
Wire Wire Line
	5450 1350 5450 1250
Wire Wire Line
	5450 1350 5100 1350
Wire Wire Line
	5100 1350 5100 1400
Connection ~ 5450 1350
$Comp
L power:GND #PWR020
U 1 1
P 5100 1400
F 0 "#PWR020" H 5100 1150 50  0001 C CNN
F 1 "GND" H 5105 1227 50  0000 C CNN
F 2 "" H 5100 1400 50  0001 C CNN
F 3 "" H 5100 1400 50  0001 C CNN
	1    5100 1400
	1    0    0    -1  
$EndComp
Text Notes 6600 1750 0    50   ~ 0
Accelerometor + Gyro
$Comp
L hwreverse:Analog3dJoystick U1
U 1 1
P 5850 3700
F 0 "U1" H 6078 3696 50  0000 L CNN
F 1 "Analog3dJoystick_left" H 6078 3605 50  0000 L CNN
F 2 "hwreverse:JOYSTICK" H 5880 3850 20  0001 C CNN
F 3 "" H 5850 3700 50  0001 C CNN
	1    5850 3700
	1    0    0    -1  
$EndComp
Text GLabel 5450 3300 0    50   BiDi ~ 0
LV
Text GLabel 5450 3700 0    50   BiDi ~ 0
LV
Wire Wire Line
	5450 3500 5150 3500
Wire Wire Line
	5450 3900 5150 3900
Wire Wire Line
	5450 4100 4900 4100
Wire Wire Line
	5450 4200 5350 4200
Wire Wire Line
	5350 4200 5350 4250
$Comp
L power:GND #PWR021
U 1 1
P 5150 3500
F 0 "#PWR021" H 5150 3250 50  0001 C CNN
F 1 "GND" H 5155 3327 50  0000 C CNN
F 2 "" H 5150 3500 50  0001 C CNN
F 3 "" H 5150 3500 50  0001 C CNN
	1    5150 3500
	1    0    0    -1  
$EndComp
$Comp
L power:GND #PWR022
U 1 1
P 5150 3900
F 0 "#PWR022" H 5150 3650 50  0001 C CNN
F 1 "GND" H 5155 3727 50  0000 C CNN
F 2 "" H 5150 3900 50  0001 C CNN
F 3 "" H 5150 3900 50  0001 C CNN
	1    5150 3900
	1    0    0    -1  
$EndComp
$Comp
L power:GND #PWR023
U 1 1
P 5350 4250
F 0 "#PWR023" H 5350 4000 50  0001 C CNN
F 1 "GND" H 5355 4077 50  0000 C CNN
F 2 "" H 5350 4250 50  0001 C CNN
F 3 "" H 5350 4250 50  0001 C CNN
	1    5350 4250
	1    0    0    -1  
$EndComp
Text GLabel 5450 3400 0    50   Output ~ 0
VLEFT
Text GLabel 5450 3800 0    50   Output ~ 0
HLEFT
$Comp
L Device:R R11
U 1 1
P 4900 3950
F 0 "R11" H 4970 3996 50  0000 L CNN
F 1 "10K" H 4970 3905 50  0000 L CNN
F 2 "Resistor_SMD:R_0805_2012Metric_Pad1.20x1.40mm_HandSolder" V 4830 3950 50  0001 C CNN
F 3 "~" H 4900 3950 50  0001 C CNN
F 4 "C17414" H 4900 3950 50  0001 C CNN "LCSC"
	1    4900 3950
	1    0    0    -1  
$EndComp
Connection ~ 4900 4100
Wire Wire Line
	4900 4100 4800 4100
Text GLabel 4900 3800 1    50   BiDi ~ 0
LV
Text GLabel 4800 4100 0    50   Output ~ 0
BUTTONJL
$Comp
L hwreverse:Analog3dJoystick U3
U 1 1
P 8400 3750
F 0 "U3" H 8628 3746 50  0000 L CNN
F 1 "Analog3dJoystick_left" H 8628 3655 50  0000 L CNN
F 2 "hwreverse:JOYSTICK" H 8430 3900 20  0001 C CNN
F 3 "" H 8400 3750 50  0001 C CNN
	1    8400 3750
	1    0    0    -1  
$EndComp
Text GLabel 8000 3350 0    50   BiDi ~ 0
LV
Text GLabel 8000 3750 0    50   BiDi ~ 0
LV
Wire Wire Line
	8000 3550 7700 3550
Wire Wire Line
	8000 3950 7700 3950
Wire Wire Line
	8000 4150 7450 4150
Wire Wire Line
	8000 4250 7900 4250
Wire Wire Line
	7900 4250 7900 4300
$Comp
L power:GND #PWR026
U 1 1
P 7700 3550
F 0 "#PWR026" H 7700 3300 50  0001 C CNN
F 1 "GND" H 7705 3377 50  0000 C CNN
F 2 "" H 7700 3550 50  0001 C CNN
F 3 "" H 7700 3550 50  0001 C CNN
	1    7700 3550
	1    0    0    -1  
$EndComp
$Comp
L power:GND #PWR027
U 1 1
P 7700 3950
F 0 "#PWR027" H 7700 3700 50  0001 C CNN
F 1 "GND" H 7705 3777 50  0000 C CNN
F 2 "" H 7700 3950 50  0001 C CNN
F 3 "" H 7700 3950 50  0001 C CNN
	1    7700 3950
	1    0    0    -1  
$EndComp
$Comp
L power:GND #PWR028
U 1 1
P 7900 4300
F 0 "#PWR028" H 7900 4050 50  0001 C CNN
F 1 "GND" H 7905 4127 50  0000 C CNN
F 2 "" H 7900 4300 50  0001 C CNN
F 3 "" H 7900 4300 50  0001 C CNN
	1    7900 4300
	1    0    0    -1  
$EndComp
Text GLabel 8000 3450 0    50   Output ~ 0
VRIGHT
Text GLabel 8000 3850 0    50   Output ~ 0
HRIGHT
$Comp
L Device:R R12
U 1 1
P 7450 4000
F 0 "R12" H 7520 4046 50  0000 L CNN
F 1 "10K" H 7520 3955 50  0000 L CNN
F 2 "Resistor_SMD:R_0805_2012Metric_Pad1.20x1.40mm_HandSolder" V 7380 4000 50  0001 C CNN
F 3 "~" H 7450 4000 50  0001 C CNN
F 4 "C17414" H 7450 4000 50  0001 C CNN "LCSC"
	1    7450 4000
	1    0    0    -1  
$EndComp
Connection ~ 7450 4150
Wire Wire Line
	7450 4150 7350 4150
Text GLabel 7450 3850 1    50   BiDi ~ 0
LV
Text GLabel 7350 4150 0    50   Output ~ 0
BUTTONJR
Text GLabel 2150 4950 2    50   Input ~ 0
BUTTONJL
Text GLabel 2150 5050 2    50   Input ~ 0
BUTTONJR
NoConn ~ 900  5150
Text GLabel 900  5250 2    50   Output ~ 0
VLEFT
Text GLabel 900  5350 2    50   Output ~ 0
HLEFT
Text GLabel 900  5450 2    50   Output ~ 0
VRIGHT
Text GLabel 900  5550 2    50   Output ~ 0
HRIGHT
Text Notes 1300 5450 0    50   ~ 0
Analog Inputs
Wire Notes Line
	1250 5200 1250 5600
$Comp
L Device:C_Small C10
U 1 1
P 7700 1000
F 0 "C10" H 7609 1046 50  0000 R CNN
F 1 "100nF" H 7609 955 50  0000 R CNN
F 2 "Capacitor_SMD:C_0805_2012Metric_Pad1.18x1.45mm_HandSolder" H 7700 1000 50  0001 C CNN
F 3 "~" H 7700 1000 50  0001 C CNN
F 4 "C49678" H 7700 1000 50  0001 C CNN "LCSC"
	1    7700 1000
	1    0    0    -1  
$EndComp
$Comp
L power:GND #PWR0101
U 1 1
P 7700 1100
F 0 "#PWR0101" H 7700 850 50  0001 C CNN
F 1 "GND" H 7705 927 50  0000 C CNN
F 2 "" H 7700 1100 50  0001 C CNN
F 3 "" H 7700 1100 50  0001 C CNN
	1    7700 1100
	1    0    0    -1  
$EndComp
Wire Wire Line
	7250 850  7700 850 
Wire Wire Line
	7700 850  7700 900 
Connection ~ 7250 850 
$Comp
L Device:C_Small C11
U 1 1
P 4900 4250
F 0 "C11" H 4992 4296 50  0000 L CNN
F 1 "100nF" H 4992 4205 50  0000 L CNN
F 2 "Capacitor_SMD:C_0805_2012Metric_Pad1.18x1.45mm_HandSolder" H 4900 4250 50  0001 C CNN
F 3 "~" H 4900 4250 50  0001 C CNN
F 4 "C49678" H 4900 4250 50  0001 C CNN "LCSC"
	1    4900 4250
	1    0    0    -1  
$EndComp
$Comp
L Device:C_Small C12
U 1 1
P 7450 4300
F 0 "C12" H 7542 4346 50  0000 L CNN
F 1 "100nF" H 7542 4255 50  0000 L CNN
F 2 "Capacitor_SMD:C_0805_2012Metric_Pad1.18x1.45mm_HandSolder" H 7450 4300 50  0001 C CNN
F 3 "~" H 7450 4300 50  0001 C CNN
F 4 "C49678" H 7450 4300 50  0001 C CNN "LCSC"
	1    7450 4300
	1    0    0    -1  
$EndComp
$Comp
L power:GND #PWR029
U 1 1
P 4900 4350
F 0 "#PWR029" H 4900 4100 50  0001 C CNN
F 1 "GND" H 4905 4177 50  0000 C CNN
F 2 "" H 4900 4350 50  0001 C CNN
F 3 "" H 4900 4350 50  0001 C CNN
	1    4900 4350
	1    0    0    -1  
$EndComp
$Comp
L power:GND #PWR030
U 1 1
P 7450 4400
F 0 "#PWR030" H 7450 4150 50  0001 C CNN
F 1 "GND" H 7455 4227 50  0000 C CNN
F 2 "" H 7450 4400 50  0001 C CNN
F 3 "" H 7450 4400 50  0001 C CNN
	1    7450 4400
	1    0    0    -1  
$EndComp
Wire Wire Line
	7450 4200 7450 4150
Wire Wire Line
	4900 4150 4900 4100
$EndSCHEMATC
